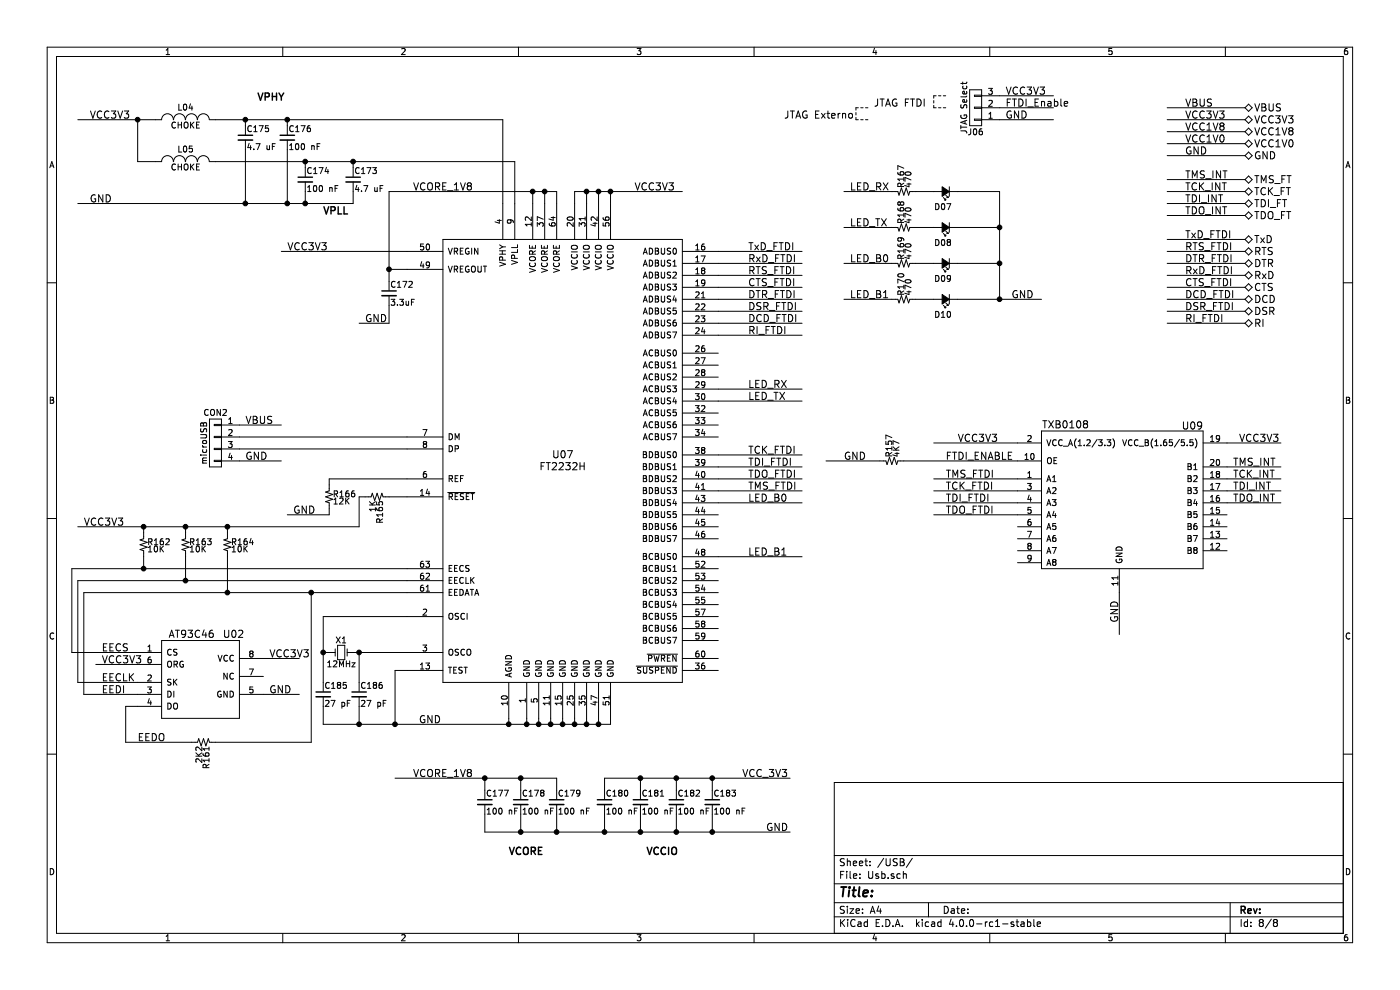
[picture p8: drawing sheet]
EESchema Schematic File Version 2
LIBS:r_small
LIBS:power
LIBS:device
LIBS:transistors
LIBS:conn
LIBS:linear
LIBS:regul
LIBS:74xx
LIBS:cmos4000
LIBS:adc-dac
LIBS:memory
LIBS:xilinx
LIBS:microcontrollers
LIBS:dsp
LIBS:microchip
LIBS:analog_switches
LIBS:motorola
LIBS:texas
LIBS:intel
LIBS:audio
LIBS:interface
LIBS:digital-audio
LIBS:philips
LIBS:display
LIBS:cypress
LIBS:siliconi
LIBS:opto
LIBS:atmel
LIBS:contrib
LIBS:XilinxArtix7
LIBS:valves
LIBS:EduCiaaXSchLibrary
LIBS:ft2232h
LIBS:EduCiaaX-cache
EELAYER 25 0
EELAYER END
$Descr A4 11693 8268
encoding utf-8
Sheet 8 8
Title ""
Date ""
Rev ""
Comp ""
Comment1 ""
Comment2 ""
Comment3 ""
Comment4 ""
$EndDescr
Text HLabel 10400 1000 2    60   BiDi ~ 0
VCC3V3
Text HLabel 10400 1100 2    60   BiDi ~ 0
VCC1V8
Text HLabel 10400 1200 2    60   BiDi ~ 0
VCC1V0
Text HLabel 10400 1300 2    60   BiDi ~ 0
GND
Text Label 9900 1000 0    60   ~ 0
VCC3V3
Text Label 9900 1100 0    60   ~ 0
VCC1V8
Text Label 9900 1200 0    60   ~ 0
VCC1V0
Text Label 9900 1300 0    60   ~ 0
GND
$Comp
L FT2232H U07
U 1 1
P 4700 3850
F 0 "U07" H 4700 3900 60  0000 C CNN
F 1 "FT2232H" H 4700 3800 60  0000 C CNN
F 2 "" H 4700 3850 60  0000 C CNN
F 3 "" H 4700 3850 60  0000 C CNN
	1    4700 3850
	1    0    0    -1  
$EndComp
Text HLabel 10400 1500 2    60   BiDi ~ 0
TMS_FT
Text HLabel 10400 1600 2    60   BiDi ~ 0
TCK_FT
Text HLabel 10400 1700 2    60   BiDi ~ 0
TDI_FT
Text HLabel 10400 1800 2    60   BiDi ~ 0
TDO_FT
Text Label 7900 4000 0    60   ~ 0
TMS_FTDI
Text Label 7900 4100 0    60   ~ 0
TCK_FTDI
Text Label 7900 4200 0    60   ~ 0
TDI_FTDI
Text Label 7900 4300 0    60   ~ 0
TDO_FTDI
Text HLabel 10400 900  2    60   BiDi ~ 0
VBUS
Text Label 9900 900  0    60   ~ 0
VBUS
Text HLabel 10400 2000 2    60   BiDi ~ 0
TxD
Text HLabel 10400 2100 2    60   BiDi ~ 0
RTS
Text HLabel 10400 2200 2    60   BiDi ~ 0
DTR
Text HLabel 10400 2300 2    60   BiDi ~ 0
RxD
Text HLabel 10400 2400 2    60   BiDi ~ 0
CTS
Text HLabel 10400 2500 2    60   BiDi ~ 0
DCD
Text HLabel 10400 2600 2    60   BiDi ~ 0
DSR
Text HLabel 10400 2700 2    60   BiDi ~ 0
RI
Wire Wire Line
	10400 900  9750 900 
Wire Wire Line
	9750 1000 10400 1000
Wire Wire Line
	10400 1100 9750 1100
Wire Wire Line
	9750 1200 10400 1200
Wire Wire Line
	10400 1300 9750 1300
Wire Wire Line
	9750 1500 10400 1500
Wire Wire Line
	10400 1600 9750 1600
Wire Wire Line
	9750 1700 10400 1700
Wire Wire Line
	10400 1800 9750 1800
Wire Wire Line
	9750 2000 10400 2000
Wire Wire Line
	10400 2100 9750 2100
Wire Wire Line
	9750 2200 10400 2200
Wire Wire Line
	10400 2300 9750 2300
Wire Wire Line
	10400 2400 9750 2400
Wire Wire Line
	10400 2500 9750 2500
Wire Wire Line
	10400 2600 9750 2600
Wire Wire Line
	10400 2700 9750 2700
Text Label 9900 2000 0    60   ~ 0
TxD_FTDI
Text Label 9900 2100 0    60   ~ 0
RTS_FTDI
Text Label 9900 2200 0    60   ~ 0
DTR_FTDI
Text Label 9900 2300 0    60   ~ 0
RxD_FTDI
Text Label 9900 2400 0    60   ~ 0
CTS_FTDI
Text Label 9900 2500 0    60   ~ 0
DCD_FTDI
Text Label 9900 2600 0    60   ~ 0
DSR_FTDI
Text Label 9900 2700 0    60   ~ 0
RI_FTDI
$Comp
L CONN_01X03 J06
U 1 1
P 8150 900
F 0 "J06" H 8150 1100 50  0000 C CNN
F 1 "JTAG Select" V 8250 900 50  0000 C CNN
F 2 "" H 8150 900 60  0000 C CNN
F 3 "" H 8150 900 60  0000 C CNN
	1    8150 900 
	-1   0    0    1   
$EndComp
Wire Wire Line
	8350 800  8800 800 
Wire Wire Line
	8800 900  8350 900 
Wire Wire Line
	8350 1000 8800 1000
Wire Notes Line
	7900 800  7800 800 
Wire Notes Line
	7800 800  7800 900 
Wire Notes Line
	7800 900  7900 900 
Text Notes 6550 1000 0    60   ~ 0
JTAG Externo\n
Wire Notes Line
	7250 900  7150 900 
Wire Notes Line
	7150 900  7150 1000
Wire Notes Line
	7150 1000 7250 1000
Text Notes 7300 900  0    60   ~ 0
JTAG FTDI
Text Label 8400 900  0    60   ~ 0
FTDI_Enable
$Comp
L R_ R157
U 1 1
P 7450 3850
F 0 "R157" H 7480 3870 50  0000 L CNN
F 1 "4K7" H 7480 3810 50  0000 L CNN
F 2 "" H 7450 3850 60  0000 C CNN
F 3 "" H 7450 3850 60  0000 C CNN
	1    7450 3850
	0    -1   -1   0   
$EndComp
Text Label 7050 3850 0    60   ~ 0
GND
Text Label 7900 3850 0    60   ~ 0
FTDI_ENABLE
Wire Wire Line
	8500 3850 7550 3850
Wire Wire Line
	7350 3850 6900 3850
Text Label 8400 1000 0    60   ~ 0
GND
Text Label 8400 800  0    60   ~ 0
VCC3V3
$Comp
L TXB0108 U09
U 1 1
P 10050 3600
F 0 "U09" H 9960 3640 60  0000 C CNN
F 1 "TXB0108" H 8900 3650 60  0000 C CNN
F 2 "" H 10050 3600 60  0000 C CNN
F 3 "" H 10050 3600 60  0000 C CNN
	1    10050 3600
	1    0    0    -1  
$EndComp
Wire Wire Line
	10250 3700 10700 3700
Wire Wire Line
	8500 3700 7800 3700
Text Label 8000 3700 0    60   ~ 0
VCC3V3
Text Label 10350 3700 0    60   ~ 0
VCC3V3
Wire Wire Line
	10250 3900 10700 3900
Wire Wire Line
	10700 4000 10250 4000
Wire Wire Line
	10250 4100 10700 4100
Wire Wire Line
	10700 4200 10250 4200
Wire Wire Line
	8500 4000 7800 4000
Wire Wire Line
	7800 4100 8500 4100
Wire Wire Line
	8500 4200 7800 4200
Wire Wire Line
	7800 4300 8500 4300
Text Label 10300 3900 0    60   ~ 0
TMS_INT
Text Label 10300 4000 0    60   ~ 0
TCK_INT
Text Label 10300 4100 0    60   ~ 0
TDI_INT
Text Label 10300 4200 0    60   ~ 0
TDO_INT
Text Label 9900 1500 0    60   ~ 0
TMS_INT
Text Label 9900 1600 0    60   ~ 0
TCK_INT
Text Label 9900 1700 0    60   ~ 0
TDI_INT
Text Label 9900 1800 0    60   ~ 0
TDO_INT
Wire Wire Line
	9350 4950 9350 5300
Text Label 9350 5200 1    60   ~ 0
GND
Wire Wire Line
	6000 2100 6700 2100
Wire Wire Line
	6000 2200 6700 2200
Wire Wire Line
	6000 2300 6700 2300
Wire Wire Line
	6700 2400 6000 2400
Wire Wire Line
	6000 2500 6700 2500
Wire Wire Line
	6700 2600 6000 2600
Wire Wire Line
	6000 2700 6700 2700
Wire Wire Line
	6700 2800 6000 2800
Wire Wire Line
	6000 3250 6700 3250
Wire Wire Line
	6000 3350 6700 3350
Wire Wire Line
	6000 3800 6700 3800
Wire Wire Line
	6700 3900 6000 3900
Wire Wire Line
	6000 4000 6700 4000
Wire Wire Line
	6700 4100 6000 4100
Wire Wire Line
	6000 4200 6700 4200
Wire Wire Line
	6000 4650 6700 4650
Text Label 6250 3800 0    60   ~ 0
TCK_FTDI
Text Label 6250 3900 0    60   ~ 0
TDI_FTDI
Text Label 6250 4000 0    60   ~ 0
TDO_FTDI
Text Label 6250 4100 0    60   ~ 0
TMS_FTDI
Text Label 6250 4200 0    60   ~ 0
LED_B0
Text Label 6250 4650 0    60   ~ 0
LED_B1
Text Label 6250 3250 0    60   ~ 0
LED_RX
Text Label 6250 3350 0    60   ~ 0
LED_TX
Text Label 6250 2100 0    60   ~ 0
TxD_FTDI
Text Label 6250 2200 0    60   ~ 0
RxD_FTDI
Text Label 6250 2300 0    60   ~ 0
RTS_FTDI
Text Label 6250 2400 0    60   ~ 0
CTS_FTDI
Text Label 6250 2500 0    60   ~ 0
DTR_FTDI
Text Label 6250 2600 0    60   ~ 0
DSR_FTDI
Text Label 6250 2700 0    60   ~ 0
DCD_FTDI
Text Label 6250 2800 0    60   ~ 0
RI_FTDI
$Comp
L AT93C46 U02
U 1 1
P 2000 5350
F 0 "U02" H 1950 5400 60  0000 C CNN
F 1 "AT93C46" H 1600 5400 60  0000 C CNN
F 2 "" H 2000 5350 60  0000 C CNN
F 3 "" H 2000 5350 60  0000 C CNN
	1    2000 5350
	1    0    0    -1  
$EndComp
Wire Wire Line
	5100 6050 5100 6000
Wire Wire Line
	2700 6050 5100 6050
Wire Wire Line
	3300 6050 3300 5600
Wire Wire Line
	3300 5600 3400 5600
Wire Wire Line
	4250 6000 4250 6050
Connection ~ 4250 6050
Wire Wire Line
	4400 6000 4400 6050
Connection ~ 4400 6050
Wire Wire Line
	4500 6000 4500 6050
Connection ~ 4500 6050
Wire Wire Line
	4600 6000 4600 6050
Connection ~ 4600 6050
Wire Wire Line
	4700 6000 4700 6050
Connection ~ 4700 6050
Wire Wire Line
	4800 6000 4800 6050
Connection ~ 4800 6050
Wire Wire Line
	4900 6000 4900 6050
Connection ~ 4900 6050
Wire Wire Line
	5000 6000 5000 6050
Connection ~ 5000 6050
Text Label 3500 6050 0    60   ~ 0
GND
$Comp
L Crystal_Small X1
U 1 1
P 2850 5450
F 0 "X1" H 2850 5550 50  0000 C CNN
F 1 "12MHz" H 2850 5350 50  0000 C CNN
F 2 "" H 2850 5450 60  0000 C CNN
F 3 "" H 2850 5450 60  0000 C CNN
	1    2850 5450
	1    0    0    -1  
$EndComp
$Comp
L C_Small C186
U 1 1
P 3000 5800
F 0 "C186" H 3010 5870 50  0000 L CNN
F 1 "27 pF" H 3010 5720 50  0000 L CNN
F 2 "" H 3000 5800 60  0000 C CNN
F 3 "" H 3000 5800 60  0000 C CNN
	1    3000 5800
	1    0    0    -1  
$EndComp
$Comp
L C_Small C185
U 1 1
P 2700 5800
F 0 "C185" H 2710 5870 50  0000 L CNN
F 1 "27 pF" H 2710 5720 50  0000 L CNN
F 2 "" H 2700 5800 60  0000 C CNN
F 3 "" H 2700 5800 60  0000 C CNN
	1    2700 5800
	1    0    0    -1  
$EndComp
Wire Wire Line
	3000 5900 3000 6050
Connection ~ 3300 6050
Wire Wire Line
	2700 5900 2700 6050
Connection ~ 3000 6050
Wire Wire Line
	3000 5700 3000 5450
Wire Wire Line
	2950 5450 3400 5450
Connection ~ 3000 5450
Wire Wire Line
	2700 5700 2700 5150
Wire Wire Line
	2700 5150 3400 5150
Wire Wire Line
	2750 5450 2700 5450
Connection ~ 2700 5450
Text Label 2250 5500 0    60   ~ 0
VCC3V3
Text Label 2250 5800 0    60   ~ 0
GND
Text Label 850  5550 0    60   ~ 0
VCC3V3
Text Label 850  5450 0    60   ~ 0
EECS
Text Label 850  5700 0    60   ~ 0
EECLK
Text Label 850  5800 0    60   ~ 0
EEDI
Text Label 1150 6200 0    60   ~ 0
EEDO
Wire Wire Line
	600  4750 3400 4750
Wire Wire Line
	650  4850 3400 4850
Wire Wire Line
	700  4950 3400 4950
$Comp
L R_ R162
U 1 1
P 1200 4550
F 0 "R162" H 1230 4570 50  0000 L CNN
F 1 "10K" H 1230 4510 50  0000 L CNN
F 2 "" H 1200 4550 60  0000 C CNN
F 3 "" H 1200 4550 60  0000 C CNN
	1    1200 4550
	1    0    0    -1  
$EndComp
$Comp
L R_ R163
U 1 1
P 1550 4550
F 0 "R163" H 1580 4570 50  0000 L CNN
F 1 "10K" H 1580 4510 50  0000 L CNN
F 2 "" H 1550 4550 60  0000 C CNN
F 3 "" H 1550 4550 60  0000 C CNN
	1    1550 4550
	1    0    0    -1  
$EndComp
$Comp
L R_ R164
U 1 1
P 1900 4550
F 0 "R164" H 1930 4570 50  0000 L CNN
F 1 "10K" H 1930 4510 50  0000 L CNN
F 2 "" H 1900 4550 60  0000 C CNN
F 3 "" H 1900 4550 60  0000 C CNN
	1    1900 4550
	1    0    0    -1  
$EndComp
$Comp
L R_ R161
U 1 1
P 1700 6200
F 0 "R161" H 1730 6220 50  0000 L CNN
F 1 "2K2" H 1730 6160 50  0000 L CNN
F 2 "" H 1700 6200 60  0000 C CNN
F 3 "" H 1700 6200 60  0000 C CNN
	1    1700 6200
	0    1    1    0   
$EndComp
Wire Wire Line
	1150 5450 600  5450
Wire Wire Line
	600  5450 600  4750
Wire Wire Line
	650  4850 650  5700
Wire Wire Line
	650  5700 1150 5700
Wire Wire Line
	1150 5800 700  5800
Wire Wire Line
	700  5800 700  4950
Wire Wire Line
	1150 5550 800  5550
Wire Wire Line
	1150 5900 1050 5900
Wire Wire Line
	1050 5900 1050 6200
Wire Wire Line
	1050 6200 1600 6200
Wire Wire Line
	1800 6200 2600 6200
Wire Wire Line
	2600 6200 2600 4950
Connection ~ 2600 4950
Wire Wire Line
	2200 5500 2500 5500
Wire Wire Line
	2200 5800 2500 5800
Wire Wire Line
	1550 4650 1550 4850
Connection ~ 1550 4850
Text Label 700  4400 0    60   ~ 0
VCC3V3
Wire Wire Line
	650  4400 3000 4400
Wire Wire Line
	1200 4400 1200 4450
Wire Wire Line
	1200 4650 1200 4750
Connection ~ 1200 4750
Wire Wire Line
	1550 4450 1550 4400
Connection ~ 1550 4400
Wire Wire Line
	1900 4400 1900 4450
Connection ~ 1900 4400
Wire Wire Line
	1900 4650 1900 4950
Connection ~ 1900 4950
$Comp
L R_ R165
U 1 1
P 3150 4150
F 0 "R165" H 3180 4170 50  0000 L CNN
F 1 "1K" H 3180 4110 50  0000 L CNN
F 2 "" H 3150 4150 60  0000 C CNN
F 3 "" H 3150 4150 60  0000 C CNN
	1    3150 4150
	0    1    1    0   
$EndComp
Wire Wire Line
	3250 4150 3400 4150
Wire Wire Line
	3050 4150 3000 4150
Wire Wire Line
	3000 4150 3000 4400
Connection ~ 1200 4400
$Comp
L R_ R166
U 1 1
P 2750 4150
F 0 "R166" H 2780 4170 50  0000 L CNN
F 1 "12K" H 2780 4110 50  0000 L CNN
F 2 "" H 2750 4150 60  0000 C CNN
F 3 "" H 2750 4150 60  0000 C CNN
	1    2750 4150
	1    0    0    -1  
$EndComp
Wire Wire Line
	3400 4000 2750 4000
Wire Wire Line
	2750 4000 2750 4050
Wire Wire Line
	2750 4250 2750 4300
Wire Wire Line
	2750 4300 2400 4300
Text Label 2450 4300 0    60   ~ 0
GND
$Comp
L CONN_01X04 CON2
U 1 1
P 1800 3700
F 0 "CON2" H 1800 3950 50  0000 C CNN
F 1 "microUSB" V 1900 3700 50  0000 C CNN
F 2 "" H 1800 3700 60  0000 C CNN
F 3 "" H 1800 3700 60  0000 C CNN
	1    1800 3700
	-1   0    0    -1  
$EndComp
Wire Wire Line
	3400 3650 2000 3650
Wire Wire Line
	2000 3750 3400 3750
Wire Wire Line
	2000 3550 2350 3550
Wire Wire Line
	2000 3850 2350 3850
Text Label 2050 3850 0    60   ~ 0
GND
Text Label 2050 3550 0    60   ~ 0
VBUS
Wire Wire Line
	3400 2100 2350 2100
Text Label 2400 2100 0    60   ~ 0
VCC3V3
$Comp
L C_Small C172
U 1 1
P 3250 2450
F 0 "C172" H 3260 2520 50  0000 L CNN
F 1 "3.3uF" H 3260 2370 50  0000 L CNN
F 2 "" H 3250 2450 60  0000 C CNN
F 3 "" H 3250 2450 60  0000 C CNN
	1    3250 2450
	1    0    0    -1  
$EndComp
Wire Wire Line
	3400 2250 3250 2250
Wire Wire Line
	3250 1600 3250 2350
Wire Wire Line
	3250 2550 3250 2700
Wire Wire Line
	3250 2700 3000 2700
Text Label 3050 2700 0    60   ~ 0
GND
Wire Wire Line
	4650 1700 4650 1600
Wire Wire Line
	4650 1600 3250 1600
Connection ~ 3250 2250
Wire Wire Line
	4450 1700 4450 1600
Connection ~ 4450 1600
Wire Wire Line
	4550 1700 4550 1600
Connection ~ 4550 1600
$Comp
L INDUCTOR_SMALL L04
U 1 1
P 1550 1000
F 0 "L04" H 1550 1100 50  0000 C CNN
F 1 "CHOKE" H 1550 950 50  0000 C CNN
F 2 "" H 1550 1000 60  0000 C CNN
F 3 "" H 1550 1000 60  0000 C CNN
	1    1550 1000
	1    0    0    -1  
$EndComp
$Comp
L INDUCTOR_SMALL L05
U 1 1
P 1550 1350
F 0 "L05" H 1550 1450 50  0000 C CNN
F 1 "CHOKE" H 1550 1300 50  0000 C CNN
F 2 "" H 1550 1350 60  0000 C CNN
F 3 "" H 1550 1350 60  0000 C CNN
	1    1550 1350
	1    0    0    -1  
$EndComp
Wire Wire Line
	4200 1000 4200 1700
Text Label 750  1000 0    60   ~ 0
VCC3V3
Wire Wire Line
	4800 1700 4800 1600
Wire Wire Line
	4800 1600 5700 1600
Wire Wire Line
	4900 1700 4900 1600
Connection ~ 4900 1600
Wire Wire Line
	5000 1700 5000 1600
Connection ~ 5000 1600
Wire Wire Line
	5100 1700 5100 1600
Connection ~ 5100 1600
Text Label 5300 1600 0    60   ~ 0
VCC3V3
$Comp
L C_Small C173
U 1 1
P 2950 1500
F 0 "C173" H 2960 1570 50  0000 L CNN
F 1 "4.7 uF" H 2960 1420 50  0000 L CNN
F 2 "" H 2950 1500 60  0000 C CNN
F 3 "" H 2950 1500 60  0000 C CNN
	1    2950 1500
	1    0    0    -1  
$EndComp
$Comp
L C_Small C174
U 1 1
P 2550 1500
F 0 "C174" H 2560 1570 50  0000 L CNN
F 1 "100 nF" H 2560 1420 50  0000 L CNN
F 2 "" H 2550 1500 60  0000 C CNN
F 3 "" H 2550 1500 60  0000 C CNN
	1    2550 1500
	1    0    0    -1  
$EndComp
$Comp
L C_Small C175
U 1 1
P 2050 1150
F 0 "C175" H 2060 1220 50  0000 L CNN
F 1 "4.7 uF" H 2060 1070 50  0000 L CNN
F 2 "" H 2050 1150 60  0000 C CNN
F 3 "" H 2050 1150 60  0000 C CNN
	1    2050 1150
	1    0    0    -1  
$EndComp
$Comp
L C_Small C176
U 1 1
P 2400 1150
F 0 "C176" H 2410 1220 50  0000 L CNN
F 1 "100 nF" H 2410 1070 50  0000 L CNN
F 2 "" H 2400 1150 60  0000 C CNN
F 3 "" H 2400 1150 60  0000 C CNN
	1    2400 1150
	1    0    0    -1  
$EndComp
$Comp
L C_Small C177
U 1 1
P 4050 6700
F 0 "C177" H 4060 6770 50  0000 L CNN
F 1 "100 nF" H 4060 6620 50  0000 L CNN
F 2 "" H 4050 6700 60  0000 C CNN
F 3 "" H 4050 6700 60  0000 C CNN
	1    4050 6700
	1    0    0    -1  
$EndComp
$Comp
L C_Small C178
U 1 1
P 4350 6700
F 0 "C178" H 4360 6770 50  0000 L CNN
F 1 "100 nF" H 4360 6620 50  0000 L CNN
F 2 "" H 4350 6700 60  0000 C CNN
F 3 "" H 4350 6700 60  0000 C CNN
	1    4350 6700
	1    0    0    -1  
$EndComp
$Comp
L C_Small C179
U 1 1
P 4650 6700
F 0 "C179" H 4660 6770 50  0000 L CNN
F 1 "100 nF" H 4660 6620 50  0000 L CNN
F 2 "" H 4650 6700 60  0000 C CNN
F 3 "" H 4650 6700 60  0000 C CNN
	1    4650 6700
	1    0    0    -1  
$EndComp
$Comp
L C_Small C180
U 1 1
P 5050 6700
F 0 "C180" H 5060 6770 50  0000 L CNN
F 1 "100 nF" H 5060 6620 50  0000 L CNN
F 2 "" H 5050 6700 60  0000 C CNN
F 3 "" H 5050 6700 60  0000 C CNN
	1    5050 6700
	1    0    0    -1  
$EndComp
$Comp
L C_Small C181
U 1 1
P 5350 6700
F 0 "C181" H 5360 6770 50  0000 L CNN
F 1 "100 nF" H 5360 6620 50  0000 L CNN
F 2 "" H 5350 6700 60  0000 C CNN
F 3 "" H 5350 6700 60  0000 C CNN
	1    5350 6700
	1    0    0    -1  
$EndComp
$Comp
L C_Small C182
U 1 1
P 5650 6700
F 0 "C182" H 5660 6770 50  0000 L CNN
F 1 "100 nF" H 5660 6620 50  0000 L CNN
F 2 "" H 5650 6700 60  0000 C CNN
F 3 "" H 5650 6700 60  0000 C CNN
	1    5650 6700
	1    0    0    -1  
$EndComp
$Comp
L C_Small C183
U 1 1
P 5950 6700
F 0 "C183" H 5960 6770 50  0000 L CNN
F 1 "100 nF" H 5960 6620 50  0000 L CNN
F 2 "" H 5950 6700 60  0000 C CNN
F 3 "" H 5950 6700 60  0000 C CNN
	1    5950 6700
	1    0    0    -1  
$EndComp
Text Notes 2150 850  0    60   ~ 12
VPHY
Text Notes 2700 1800 0    60   ~ 12
VPLL
Text Notes 4250 7150 0    60   ~ 12
VCORE
Text Notes 5400 7150 0    60   ~ 12
VCCIO
Text Label 6400 6950 0    60   ~ 0
GND
Wire Wire Line
	5950 6800 5950 6950
Connection ~ 5950 6950
Wire Wire Line
	5650 6800 5650 6950
Connection ~ 5650 6950
Wire Wire Line
	5350 6800 5350 6950
Connection ~ 5350 6950
Wire Wire Line
	5050 6800 5050 6950
Connection ~ 5050 6950
Wire Wire Line
	4650 6800 4650 6950
Connection ~ 4650 6950
Wire Wire Line
	4350 6800 4350 6950
Connection ~ 4350 6950
Wire Wire Line
	1300 1000 650  1000
Wire Wire Line
	1800 1000 4200 1000
Wire Wire Line
	1800 1350 4300 1350
Wire Wire Line
	4300 1350 4300 1700
Wire Wire Line
	2950 1400 2950 1350
Connection ~ 2950 1350
Wire Wire Line
	2550 1400 2550 1350
Connection ~ 2550 1350
Wire Wire Line
	2400 1050 2400 1000
Connection ~ 2400 1000
Wire Wire Line
	2050 1050 2050 1000
Connection ~ 2050 1000
Text Label 750  1700 0    60   ~ 0
GND
Wire Wire Line
	1300 1350 1150 1350
Wire Wire Line
	1150 1350 1150 1000
Connection ~ 1150 1000
Wire Wire Line
	2950 1600 2950 1700
Wire Wire Line
	2950 1700 650  1700
Wire Wire Line
	2550 1600 2550 1700
Connection ~ 2550 1700
Wire Wire Line
	2400 1250 2400 1700
Connection ~ 2400 1700
Wire Wire Line
	2050 1250 2050 1700
Connection ~ 2050 1700
Wire Wire Line
	4050 6800 4050 6950
Wire Wire Line
	4050 6950 6600 6950
Wire Wire Line
	4650 6600 4650 6500
Wire Wire Line
	4350 6600 4350 6500
Connection ~ 4350 6500
Wire Wire Line
	4050 6600 4050 6500
Connection ~ 4050 6500
Text Label 3450 1600 0    60   ~ 0
VCORE_1V8
Text Label 3450 6500 0    60   ~ 0
VCORE_1V8
Wire Wire Line
	4650 6500 3300 6500
Wire Wire Line
	5050 6600 5050 6500
Wire Wire Line
	5050 6500 6600 6500
Wire Wire Line
	5950 6600 5950 6500
Connection ~ 5950 6500
Wire Wire Line
	5650 6600 5650 6500
Connection ~ 5650 6500
Wire Wire Line
	5350 6600 5350 6500
Connection ~ 5350 6500
Text Label 6200 6500 0    60   ~ 0
VCC_3V3
$Comp
L Led_Small D07
U 1 1
P 7900 1600
F 0 "D07" H 7850 1725 50  0000 L CNN
F 1 "Led_Small" H 7725 1500 50  0001 L CNN
F 2 "" V 7900 1600 60  0000 C CNN
F 3 "" V 7900 1600 60  0000 C CNN
	1    7900 1600
	-1   0    0    1   
$EndComp
$Comp
L Led_Small D08
U 1 1
P 7900 1900
F 0 "D08" H 7850 2025 50  0000 L CNN
F 1 "Led_Small" H 7725 1800 50  0001 L CNN
F 2 "" V 7900 1900 60  0000 C CNN
F 3 "" V 7900 1900 60  0000 C CNN
	1    7900 1900
	-1   0    0    1   
$EndComp
$Comp
L Led_Small D09
U 1 1
P 7900 2200
F 0 "D09" H 7850 2325 50  0000 L CNN
F 1 "Led_Small" H 7725 2100 50  0001 L CNN
F 2 "" V 7900 2200 60  0000 C CNN
F 3 "" V 7900 2200 60  0000 C CNN
	1    7900 2200
	-1   0    0    1   
$EndComp
$Comp
L Led_Small D10
U 1 1
P 7900 2500
F 0 "D10" H 7850 2625 50  0000 L CNN
F 1 "Led_Small" H 7725 2400 50  0001 L CNN
F 2 "" V 7900 2500 60  0000 C CNN
F 3 "" V 7900 2500 60  0000 C CNN
	1    7900 2500
	-1   0    0    1   
$EndComp
Wire Wire Line
	8000 1600 8350 1600
Wire Wire Line
	8350 1600 8350 2500
Wire Wire Line
	8000 2500 8700 2500
Wire Wire Line
	8000 1900 8350 1900
Connection ~ 8350 1900
Wire Wire Line
	8000 2200 8350 2200
Connection ~ 8350 2200
Connection ~ 8350 2500
$Comp
L R_ R167
U 1 1
P 7550 1600
F 0 "R167" H 7580 1620 50  0000 L CNN
F 1 "470" H 7580 1560 50  0000 L CNN
F 2 "" H 7550 1600 60  0000 C CNN
F 3 "" H 7550 1600 60  0000 C CNN
	1    7550 1600
	0    -1   -1   0   
$EndComp
$Comp
L R_ R168
U 1 1
P 7550 1900
F 0 "R168" H 7580 1920 50  0000 L CNN
F 1 "470" H 7580 1860 50  0000 L CNN
F 2 "" H 7550 1900 60  0000 C CNN
F 3 "" H 7550 1900 60  0000 C CNN
	1    7550 1900
	0    -1   -1   0   
$EndComp
$Comp
L R_ R169
U 1 1
P 7550 2200
F 0 "R169" H 7580 2220 50  0000 L CNN
F 1 "470" H 7580 2160 50  0000 L CNN
F 2 "" H 7550 2200 60  0000 C CNN
F 3 "" H 7550 2200 60  0000 C CNN
	1    7550 2200
	0    -1   -1   0   
$EndComp
$Comp
L R_ R170
U 1 1
P 7550 2500
F 0 "R170" H 7580 2520 50  0000 L CNN
F 1 "470" H 7580 2460 50  0000 L CNN
F 2 "" H 7550 2500 60  0000 C CNN
F 3 "" H 7550 2500 60  0000 C CNN
	1    7550 2500
	0    -1   -1   0   
$EndComp
Wire Wire Line
	7800 1600 7650 1600
Wire Wire Line
	7650 1900 7800 1900
Wire Wire Line
	7800 2200 7650 2200
Wire Wire Line
	7650 2500 7800 2500
Wire Wire Line
	7450 1600 7050 1600
Wire Wire Line
	7050 1900 7450 1900
Wire Wire Line
	7450 2200 7050 2200
Wire Wire Line
	7050 2500 7450 2500
Text Label 7100 1600 0    60   ~ 0
LED_RX
Text Label 7100 1900 0    60   ~ 0
LED_TX
Text Label 7100 2500 0    60   ~ 0
LED_B1
Text Label 7100 2200 0    60   ~ 0
LED_B0
Text Label 8450 2500 0    60   ~ 0
GND
$EndSCHEMATC
